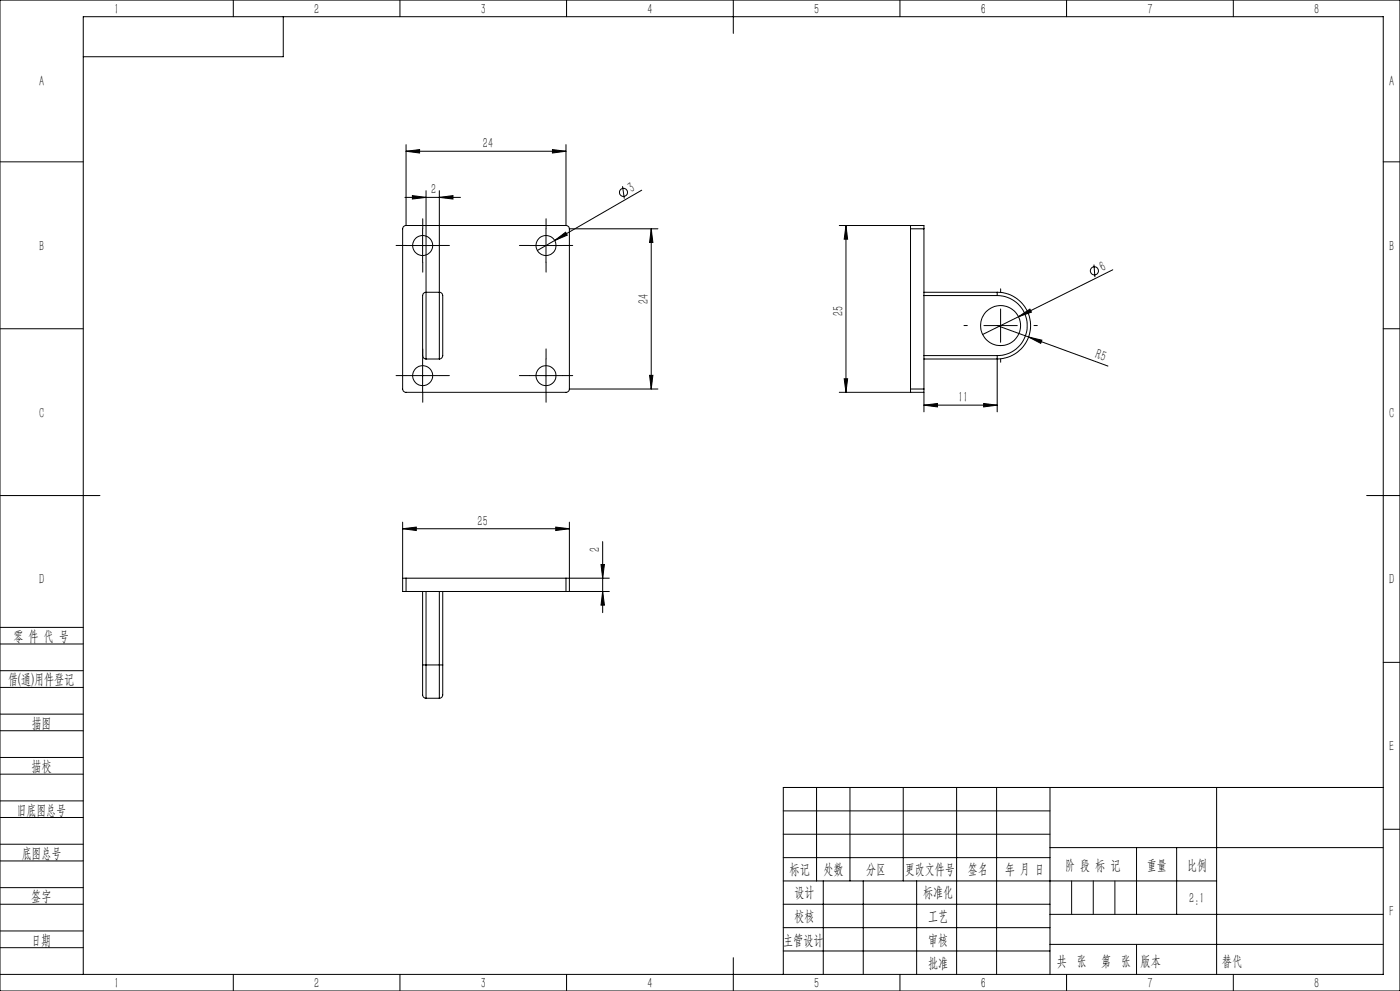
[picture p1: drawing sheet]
<svg xmlns="http://www.w3.org/2000/svg" width="420mm" height="297mm" viewBox="0 0 420 297" stroke-linecap="round" stroke-linejoin="round" font-family="sans-serif">
<g fill="none" stroke="#000" stroke-width=".3">
<path d="M0 0h420v297h-420zM70 0v5M85 5v12h-60M120 0v5M170 0v5M220 0v10M270 0v5M320 0v5M370 0v5M0 48.5h25M121.5 59.2h16.6M121.8 45.3l4.1-.5v1.1z"/>
<path d="M121.8 43.4v24.2M121.8 45.3h48M123.7 58.6l4.1 .6-4.1 .5zM127.8 57.1v30.5M131.8 59.2l4.1-.6v1.1zM131.8 57.1v30.5M165.7 44.8l4.1 .5-4.1 .6zM169.8 43.4v24.2M186.8 55.8l.5 3.7M192.5 57l-26.1 15.1M415 48.5h5M121.8 67.6a1.02 1.02 0 0 0-1 1v48a1.02 1.02 0 0 0 1 1h48a1.02 1.02 0 0 0 1-1"/>
<path d="M121.8 67.6h48M121.8 73.6h10M126.8 68.6v10M158.8 73.6h10M163.8 68.6v10M166.4 72.1l3.3-2.5 .5 .9zM166.4 72.1l-5.2 3M169.8 67.6a1.02 1.02 0 0 1 1 1M170.8 68.6v48M170.8 68.6h26.6M195.4 68.6l.5 4.1h-1zM195.4 68.6v48"/>
<path d="M251.8 67.6h25.4v1M253.8 67.6v50M253.8 67.6l.5 4.1h-1zM273.2 67.6v1M273.2 68.6h4M273.2 68.6v48M277.2 68.6v48M328.2 79.3l.3 3.7M0 98.5h25M127.8 87.6v20M127.8 87.6a1.58 1.58 0 0 0-1 2.1v16.8a1.04 1.04 0 0 0 1 1.1M127.8 87.6h4"/>
<path d="M131.8 87.6v20M131.8 87.6a1.58 1.58 0 0 1 1 2.1v16.8a1.04 1.04 0 0 1-1 1.1M277.2 87.6h22M277.2 88.6h22M295.2 97.6h10M299.2 88.6a9 9 0 0 1 9 9 9 9 0 0 1-9 9M299.2 87.6v1M299.2 87.6a10 10 0 0 1 10 10 10 10 0 0 1-10 10M299.2 97.6l9.4 3.4M300.2 92.6v10M305.5 94.9l3.5-2.3 .4 1zM333.8 80.9l-39 19.4"/>
<path d="M415 98.5h5M121.8 112.6h10M126.8 107.6v10M127.8 107.6h4M158.8 112.6h10M163.8 107.6v10M170.8 116.6h26.6M194.9 112.5h1l-.5 4.1zM251.8 117.6h25.4M253.3 113.5h1l-.5 4.1zM273.2 116.6v1M273.2 116.6h4"/>
<path d="M277.2 117.6v5.8M277.2 116.6v1M277.2 107.6h22M277.2 106.6h22M299.2 106.6v1M299.2 107.6v15.8M308.6 101l4 .9-.4 1zM308.6 101l23.8 8.7M277.2 121.4l4-.5v1.1zM277.2 121.4h22M295.1 120.9l4.1 .5-4.1 .6zM0 148.5h30"/>
<path d="M120.8 158.5l4.1-.5v1zM120.8 156.5v20.8h1M120.8 158.5h50M166.7 158l4.1 .5-4.1 .5zM170.8 156.5v20.8M410 148.5h10M120.8 173.3h1M121.8 173.3v4M121.8 173.3h48M121.8 177.3h48M126.8 177.3v22M127.8 177.3v22"/>
<path d="M131.8 177.3v22M132.8 177.3v22M169.8 177.3h1M169.8 173.3h13M169.8 173.3v4M170.8 177.3h12M180.3 169.2h1l-.5 4.1zM180.8 162.3v21.3M180.8 177.3l.5 4.1h-1zM0 193h25M0 188h25M126.8 199.3v8.9a.99 .99 0 0 0 1 1.1"/>
<path d="M126.8 199.3h1M127.8 199.3v10M127.8 199.3h4M131.8 199.3h1M131.8 199.3v10M132.8 199.3v8.9a.99 .99 0 0 1-1 1.1M415 198.5h5M0 206h25M0 201h25M0 219h25M0 214h25M127.8 209.3h4"/>
<path d="M0 232h25M0 227h25M245 236v28M255 236v28M271 236v28M287 236v56M299 236v56M315 236v56M365 236v56M415 236h-180v56M0 245h25M0 240h25"/>
<path d="M0 258h25M0 253h25M235 243h80M235 250h80M235 257h80M315 254h100M341 254v20M353 254v20M415 248.5h5M0 271h25M0 266h25M0 279h25"/>
<path d="M235 271h80M235 264h130M235 278h80M247 264v28M259 264v28M275 264v28M315 274h100M0 284h25M0 292h415v-287h-390v287M70 292v5M120 292v5M170 292v5"/>
<path d="M220 287v10M235 285h80M270 292v5M315 283h100M320 292v5M370 292v5"/>
<circle cx="187" cy="57.7" r="1.22"/>
<circle cx="126.8" cy="73.6" r="3"/>
<circle cx="163.8" cy="73.6" r="3"/>
<circle cx="300.2" cy="97.6" r="6"/>
<circle cx="328.3" cy="81.2" r="1.21"/>
<circle cx="126.8" cy="112.6" r="2.99"/>
<circle cx="163.8" cy="112.6" r="2.99"/>
</g>
<g fill="none" stroke="#000" stroke-width=".3" stroke-dasharray="30.5 1.3 1.3 1.3">
<path d="M121.8 73.6h-3M126.8 68.6v-3M126.8 78.6v3M131.8 73.6h3M158.8 73.6h-3M163.8 68.6v-3M163.8 78.6v3M168.8 73.6h3M290.2 97.6h-1M300.2 87.6v-1M310.2 97.6h1M121.8 112.6h-3"/>
<path d="M126.8 107.6v-3M126.8 117.6v3M131.8 112.6h3M158.8 112.6h-3M163.8 107.6v-3M163.8 117.6v3M168.8 112.6h3M300.2 107.6v1"/>
</g>
<path d="M321.5 264v10M328 264v10M334.5 264v10M341 283v9" fill="none" stroke="#0a0605" stroke-width=".3"/>
<g fill="#000">
<path d="M166.4 72.1l3.3-2.5 .5 .9zM305.5 94.9l3.5-2.3 .4 1zM308.6 101l4 .9-.4 1z"/>
<path d="M123.7 58.6l4.1 .6-4.1 .5zM131.8 59.2l4.1-.6v1.1z"/>
<path d="M165.7 44.8l4.1 .5-4.1 .6zM121.8 45.3l4.1-.5v1.1zM295.1 120.9l4.1 .5-4.1 .6zM277.2 121.4l4-.5v1.1zM166.7 158l4.1 .5-4.1 .5zM120.8 158.5l4.1-.5v1z"/>
<path d="M253.8 67.6l.5 4.1h-1zM253.3 113.5h1l-.5 4.1zM180.3 169.2h1l-.5 4.1zM180.8 177.3l.5 4.1h-1z"/>
<path d="M194.9 112.5h1l-.5 4.1zM195.4 68.6l.5 4.1h-1z"/>
</g>
<g font-size="4.4">
<text x="34.2" y="4.1">1</text>
<text x="94.2" y="4.1">2</text>
<text x="144.2" y="4.1">3</text>
<text x="194.2" y="4.1">4</text>
<text x="244.2" y="4.1">5</text>
<text x="294.2" y="4.1">6</text>
<text x="344.2" y="4.1">7</text>
<text x="394.2" y="4.1">8</text>
<text x="11.7" y="25.9">A</text>
<text x="416.7" y="25.9">A</text>
<text x="144.9" y="44.5">24</text>
<text x="129.4" y="58.3">2</text>
<text x="189.4" y="57.8" transform="rotate(-30 189.4 57.8)">3</text>
<text x="11.7" y="75.1">B</text>
<text x="416.7" y="75.1">B</text>
<text x="330.7" y="81.4" transform="rotate(-26 330.7 81.4)">6</text>
<text x="194.5" y="91.1" transform="rotate(-90 194.5 91.1)">24</text>
<text x="252.9" y="94.8" transform="rotate(-90 252.9 94.8)">25</text>
<text x="328.4" y="107.3" transform="rotate(20 328.4 107.3)">R5</text>
<text x="11.7" y="125.1">C</text>
<text x="287.4" y="120.5">11</text>
<text x="416.7" y="125.1">C</text>
<text x="143.3" y="157.6">25</text>
<text x="179.9" y="165.4" transform="rotate(-90 179.9 165.4)">2</text>
<text x="11.7" y="175.1">D</text>
<text x="416.7" y="175.1">D</text>
<text x="4" y="192">零 件 代 号</text>
<text x="2.5" y="205.1">借(通)用件登记</text>
<text x="9.5" y="218.1">描图</text>
<text x="416.7" y="225.1">E</text>
<text x="9.5" y="231.1">描校</text>
<text x="5" y="244.2">旧底图总号</text>
<text x="6.5" y="257.2">底图总号</text>
<text x="236.9" y="261.9">标记</text>
<text x="247.1" y="261.9">处数</text>
<text x="259.9" y="261.9">分区</text>
<text x="271.5" y="261.9">更改文件号</text>
<text x="290.4" y="261.9">签名</text>
<text x="301.5" y="261.9">年 月 日</text>
<text x="319.5" y="260.6">阶 段 标 记</text>
<text x="344" y="260.6">重量</text>
<text x="356.1" y="260.6">比例</text>
<text x="238.3" y="268.9">设计</text>
<text x="276.9" y="268.9">标准化</text>
<text x="9.4" y="270.1">签字</text>
<text x="356.8" y="270.7">2:1</text>
<text x="416.8" y="274.4">F</text>
<text x="238.3" y="276.1">校核</text>
<text x="278.4" y="276">工艺</text>
<text x="9.4" y="283.2">日期</text>
<text x="234.9" y="283.3">主管设计</text>
<text x="278.4" y="283.3">审核</text>
<text x="278.4" y="290.2">批准</text>
<text x="317.1" y="289.4">共 张</text>
<text x="330.3" y="289.4">第 张</text>
<text x="342.1" y="289.4">版本</text>
<text x="34.2" y="296.1">1</text>
<text x="94.2" y="296.1">2</text>
<text x="144.2" y="296.1">3</text>
<text x="194.2" y="296.1">4</text>
<text x="244.2" y="296.1">5</text>
<text x="294.2" y="296.1">6</text>
<text x="344.2" y="296.1">7</text>
<text x="394.2" y="296.1">8</text>
</g>
<text font-size="4.4" fill="#0a0605" x="366.6" y="289.4">替代</text>
</svg>
